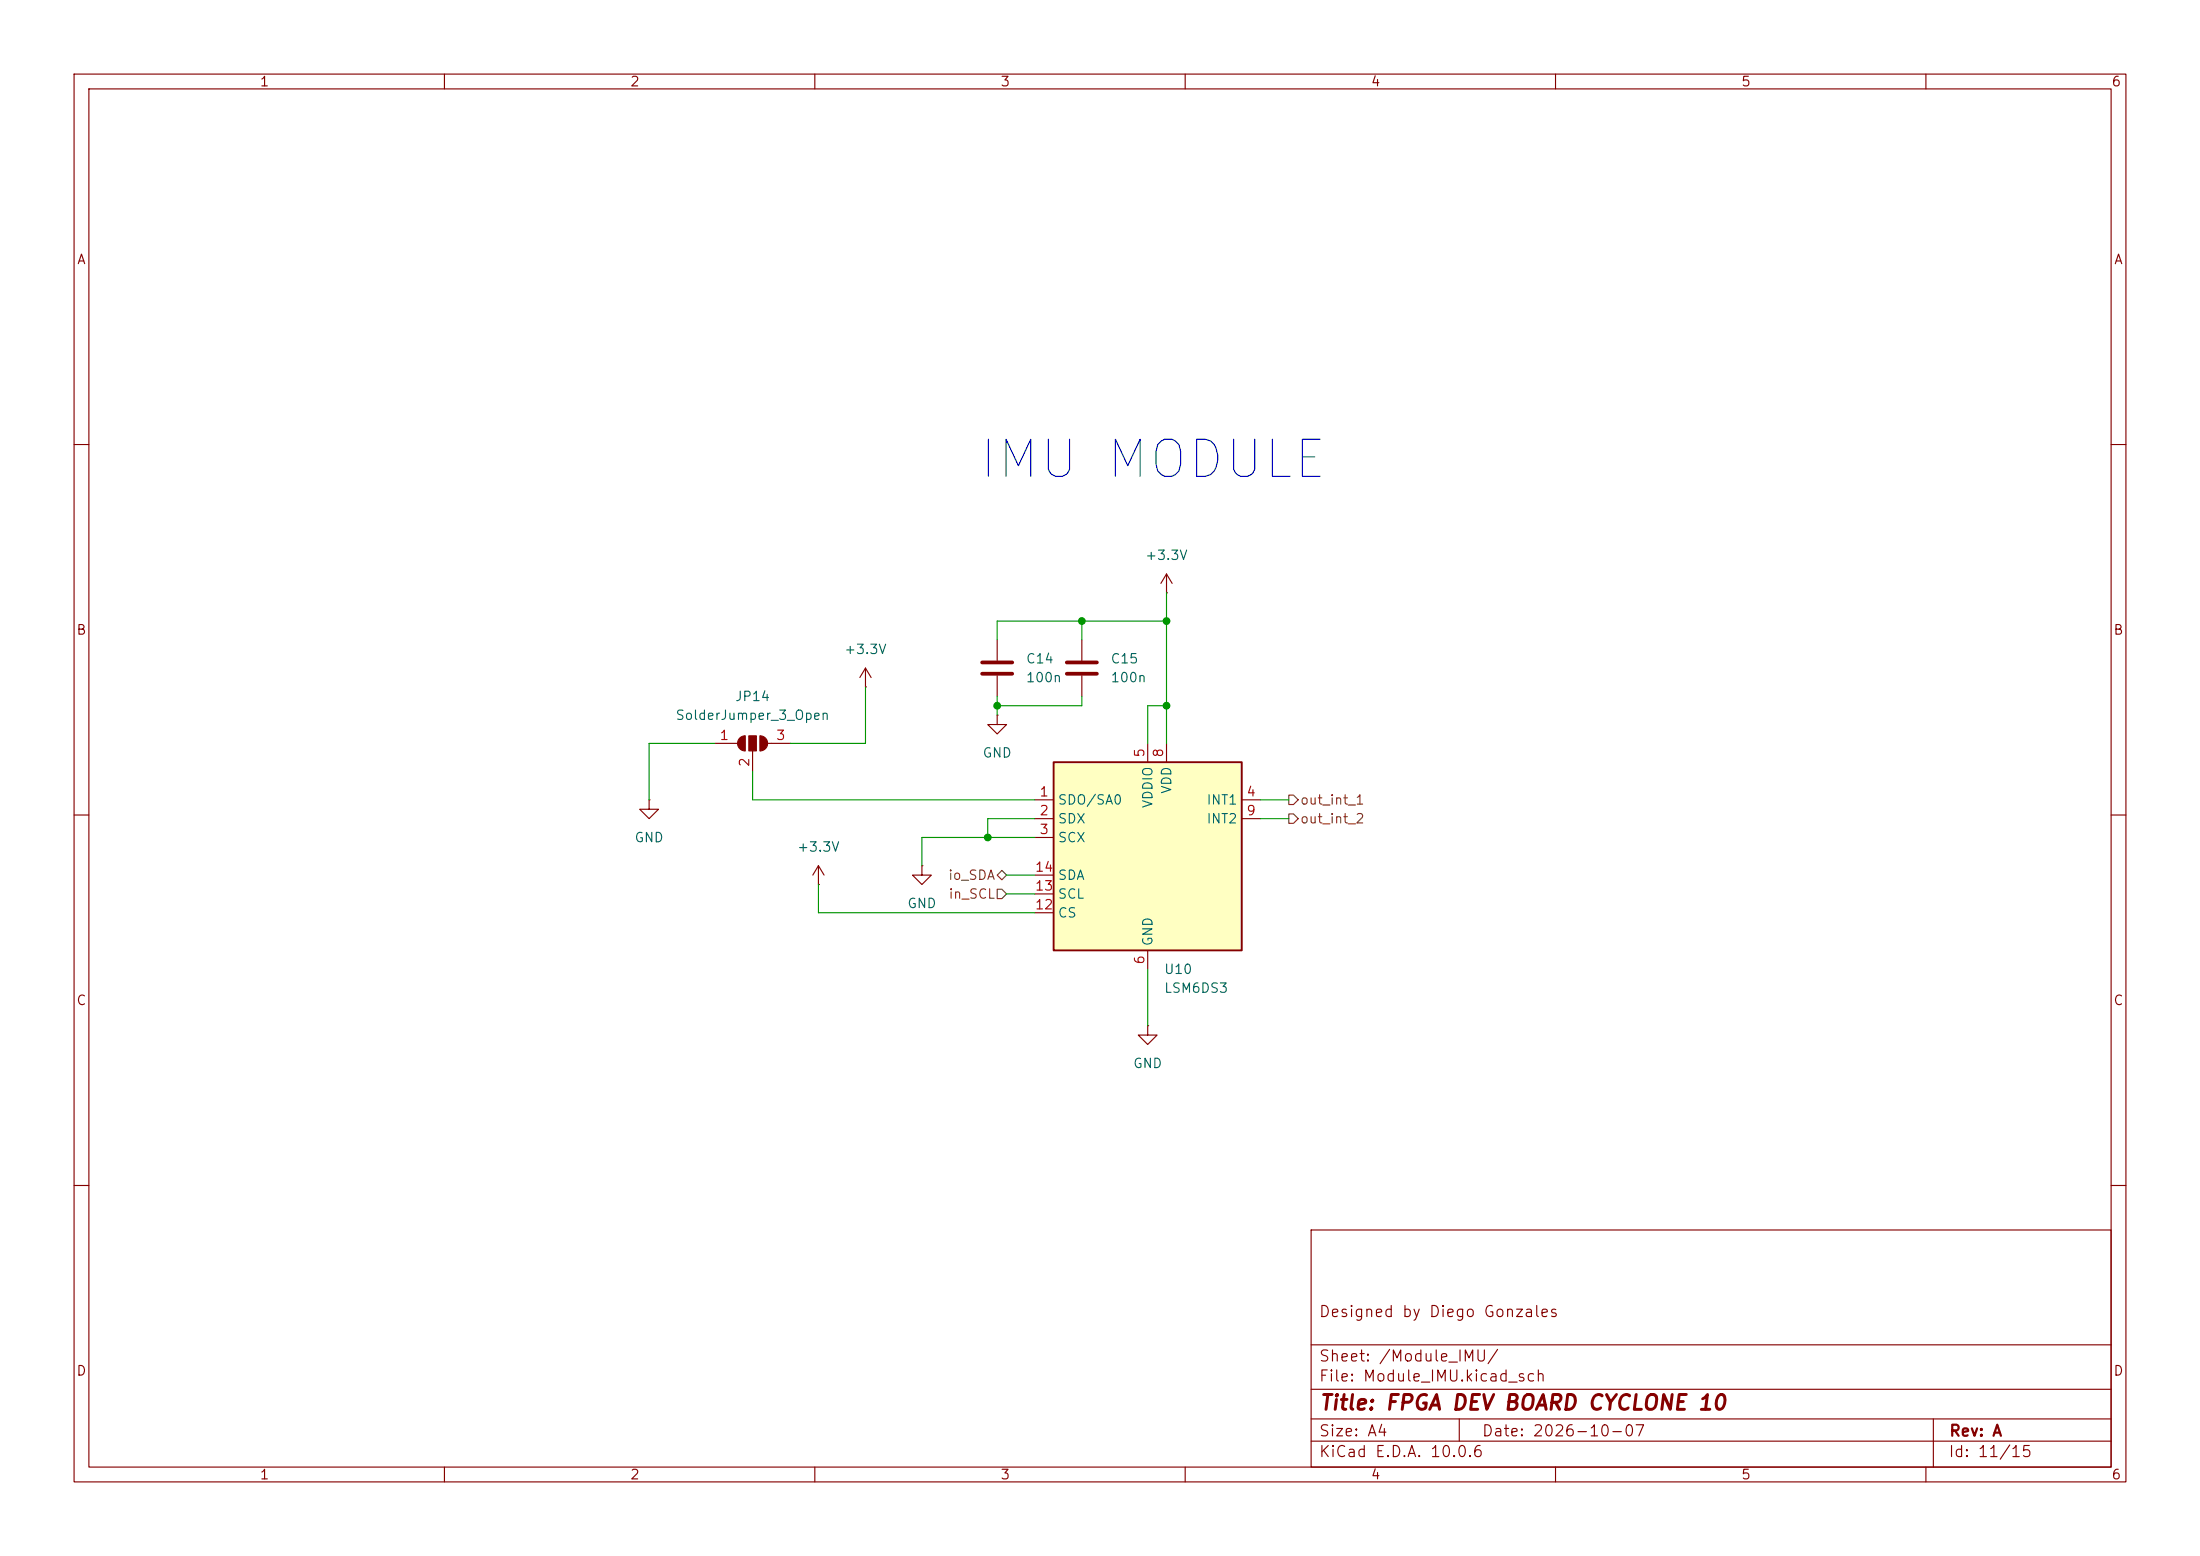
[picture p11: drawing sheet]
(kicad_sch
 (version 20260306)
 (generator "eeschema")
 (generator_version "10.0")
 (paper "A4")
 (title_block
  (title "FPGA DEV BOARD CYCLONE 10")
  (date "2026-10-07")
  (rev "A")
  (comment 1 "Designed by Diego Gonzales"))
 (lib_symbols
  (symbol "Device:C"
   (pin_numbers (hide yes))
   (pin_names
    (offset 0.254)) (exclude_from_sim no) (in_bom yes) (on_board yes)
   (in_pos_files yes)
   (duplicate_pin_numbers_are_jumpers no)
   (property "Reference" "C" (at 0.635 2.54 0) (show_name no) (do_not_autoplace no) (effects (font (size 1.27 1.27)) (justify left)))
   (property "Value" "C" (at 0.635 -2.54 0) (show_name no) (do_not_autoplace no) (effects (font (size 1.27 1.27)) (justify left)))
   (property "Footprint" "" (at 0.9652 -3.81 0) (show_name no) (do_not_autoplace no) (hide yes) (effects (font (size 1.27 1.27))))
   (property "Datasheet" "" (at 0 0 0) (show_name no) (do_not_autoplace no) (hide yes) (effects (font (size 1.27 1.27))))
   (property "Description" "Unpolarized capacitor" (at 0 0 0) (show_name no) (do_not_autoplace no) (hide yes) (effects (font (size 1.27 1.27))))
   (symbol "C_0_1"
    (polyline (pts (xy -2.032 0.762) (xy 2.032 0.762)) (stroke (width 0.508) (type default)) (fill (type none)))
    (polyline (pts (xy -2.032 -0.762) (xy 2.032 -0.762)) (stroke (width 0.508) (type default)) (fill (type none))))
   (symbol "C_1_1"
    (pin passive line (at 0 3.81 270) (length 2.794) (name "" (effects (font (size 1.27 1.27)))) (number "1" (effects (font (size 1.27 1.27)))))
    (pin passive line (at 0 -3.81 90) (length 2.794) (name "" (effects (font (size 1.27 1.27)))) (number "2" (effects (font (size 1.27 1.27))))))
   (embedded_fonts no))
  (symbol "Jumper:SolderJumper_3_Open"
   (pin_names
    (offset 0) (hide yes)) (exclude_from_sim no) (in_bom no) (on_board yes)
   (in_pos_files yes)
   (duplicate_pin_numbers_are_jumpers no)
   (property "Reference" "JP" (at -2.54 -2.54 0) (show_name no) (do_not_autoplace no) (effects (font (size 1.27 1.27))))
   (property "Value" "SolderJumper_3_Open" (at 0 2.794 0) (show_name no) (do_not_autoplace no) (effects (font (size 1.27 1.27))))
   (property "Footprint" "" (at 0 0 0) (show_name no) (do_not_autoplace no) (hide yes) (effects (font (size 1.27 1.27))))
   (property "Datasheet" "" (at 0 -15.24 0) (show_name no) (do_not_autoplace no) (hide yes) (effects (font (size 1.27 1.27))))
   (property "Description" "Solder Jumper, 3-pole, open" (at 0 -12.7 0) (show_name no) (do_not_autoplace no) (hide yes) (effects (font (size 1.27 1.27))))
   (property private "KLC_S5.1" "This is a generic symbol, it has fp-filter, but no default footprint" (at 0 -17.78 0) (show_name yes) (do_not_autoplace no) (hide yes) (effects (font (size 1.27 1.27))))
   (property private "KLC_S3.3" "Graphical-Symbol: thickness is 6mm, fill is background" (at 0 -20.32 0) (show_name yes) (do_not_autoplace no) (hide yes) (effects (font (size 1.27 1.27))))
   (symbol "SolderJumper_3_Open_0_1"
    (polyline (pts (xy -2.54 0) (xy -2.032 0)) (stroke (width 0) (type default)) (fill (type none)))
    (polyline (pts (xy -1.016 1.016) (xy -1.016 -1.016)) (stroke (width 0.1524) (type default)) (fill (type none)))
    (arc (start -1.016 -1.016) (mid -2.0276 0) (end -1.016 1.016) (stroke (width 0.1524) (type default)) (fill (type outline)))
    (rectangle (start -0.508 1.016) (end 0.508 -1.016) (stroke (width 0.1524) (type default)) (fill (type outline)))
    (polyline (pts (xy 0 -1.27) (xy 0 -1.016)) (stroke (width 0) (type default)) (fill (type none)))
    (arc (start 1.016 1.016) (mid 2.0276 0) (end 1.016 -1.016) (stroke (width 0.1524) (type default)) (fill (type outline)))
    (polyline (pts (xy 1.016 1.016) (xy 1.016 -1.016)) (stroke (width 0.1524) (type default)) (fill (type none)))
    (polyline (pts (xy 2.54 0) (xy 2.032 0)) (stroke (width 0) (type default)) (fill (type none))))
   (symbol "SolderJumper_3_Open_1_1"
    (pin passive line (at -5.08 0 0) (length 2.54) (name "A" (effects (font (size 1.27 1.27)))) (number "1" (effects (font (size 1.27 1.27)))))
    (pin passive line (at 0 -3.81 90) (length 2.54) (name "C" (effects (font (size 1.27 1.27)))) (number "2" (effects (font (size 1.27 1.27)))))
    (pin passive line (at 5.08 0 180) (length 2.54) (name "B" (effects (font (size 1.27 1.27)))) (number "3" (effects (font (size 1.27 1.27))))))
   (embedded_fonts no))
  (symbol "Sensor_Motion:LSM6DS3" (exclude_from_sim no) (in_bom yes) (on_board yes)
   (in_pos_files yes)
   (duplicate_pin_numbers_are_jumpers no)
   (property "Reference" "U" (at -11.43 15.24 0) (show_name no) (do_not_autoplace no) (effects (font (size 1.27 1.27)) (justify left)))
   (property "Value" "LSM6DS3" (at -11.43 12.7 0) (show_name no) (do_not_autoplace no) (effects (font (size 1.27 1.27)) (justify left bottom)))
   (property "Footprint" "Package_LGA:LGA-14_3x2.5mm_P0.5mm_LayoutBorder3x4y" (at -10.16 -17.78 0) (show_name no) (do_not_autoplace no) (hide yes) (effects (font (size 1.27 1.27)) (justify left)))
   (property "Datasheet" "https://www.st.com/resource/en/datasheet/lsm6ds3tr-c.pdf" (at 2.54 -16.51 0) (show_name no) (do_not_autoplace no) (hide yes) (effects (font (size 1.27 1.27))))
   (property "Description" "I2C/SPI, iNEMO inertial module: always-on 3D accelerometer and 3D gyroscope" (at 0 0 0) (show_name no) (do_not_autoplace no) (hide yes) (effects (font (size 1.27 1.27))))
   (symbol "LSM6DS3_0_1"
    (rectangle (start -12.7 12.7) (end 12.7 -12.7) (stroke (width 0.254) (type default)) (fill (type background))))
   (symbol "LSM6DS3_1_1"
    (pin bidirectional line (at -15.24 7.62 0) (length 2.54) (name "SDO/SA0" (effects (font (size 1.27 1.27)))) (number "1" (effects (font (size 1.27 1.27)))))
    (pin bidirectional line (at -15.24 5.08 0) (length 2.54) (name "SDX" (effects (font (size 1.27 1.27)))) (number "2" (effects (font (size 1.27 1.27)))))
    (pin input line (at -15.24 2.54 0) (length 2.54) (name "SCX" (effects (font (size 1.27 1.27)))) (number "3" (effects (font (size 1.27 1.27)))))
    (pin output line (at 15.24 7.62 180) (length 2.54) (name "INT1" (effects (font (size 1.27 1.27)))) (number "4" (effects (font (size 1.27 1.27)))))
    (pin power_in line (at 0 15.24 270) (length 2.54) (name "VDDIO" (effects (font (size 1.27 1.27)))) (number "5" (effects (font (size 1.27 1.27)))))
    (pin power_in line (at 0 -15.24 90) (length 2.54) (name "GND" (effects (font (size 1.27 1.27)))) (number "6" (effects (font (size 1.27 1.27)))))
    (pin passive line (at 0 -15.24 90) (length 2.54) (hide yes) (name "GND" (effects (font (size 1.27 1.27)))) (number "7" (effects (font (size 1.27 1.27)))))
    (pin power_in line (at 2.54 15.24 270) (length 2.54) (name "VDD" (effects (font (size 1.27 1.27)))) (number "8" (effects (font (size 1.27 1.27)))))
    (pin output line (at 15.24 5.08 180) (length 2.54) (name "INT2" (effects (font (size 1.27 1.27)))) (number "9" (effects (font (size 1.27 1.27)))))
    (pin no_connect line (at 12.7 -5.08 180) (length 3.81) (hide yes) (name "NC" (effects (font (size 1.27 1.27)))) (number "10" (effects (font (size 1.27 1.27)))))
    (pin no_connect line (at 12.7 -2.54 180) (length 3.81) (hide yes) (name "NC" (effects (font (size 1.27 1.27)))) (number "11" (effects (font (size 1.27 1.27)))))
    (pin input line (at -15.24 -7.62 0) (length 2.54) (name "CS" (effects (font (size 1.27 1.27)))) (number "12" (effects (font (size 1.27 1.27)))))
    (pin input line (at -15.24 -5.08 0) (length 2.54) (name "SCL" (effects (font (size 1.27 1.27)))) (number "13" (effects (font (size 1.27 1.27)))))
    (pin bidirectional line (at -15.24 -2.54 0) (length 2.54) (name "SDA" (effects (font (size 1.27 1.27)))) (number "14" (effects (font (size 1.27 1.27))))))
   (embedded_fonts no))
  (symbol "power:+3.3V"
   (power global)
   (pin_numbers (hide yes))
   (pin_names
    (offset 0) (hide yes)) (exclude_from_sim no) (in_bom yes) (on_board yes)
   (in_pos_files yes)
   (duplicate_pin_numbers_are_jumpers no)
   (property "Reference" "#PWR" (at 0 -3.81 0) (show_name no) (do_not_autoplace no) (hide yes) (effects (font (size 1.27 1.27))))
   (property "Value" "+3.3V" (at 0 3.556 0) (show_name no) (do_not_autoplace no) (effects (font (size 1.27 1.27))))
   (property "Footprint" "" (at 0 0 0) (show_name no) (do_not_autoplace no) (hide yes) (effects (font (size 1.27 1.27))))
   (property "Datasheet" "" (at 0 0 0) (show_name no) (do_not_autoplace no) (hide yes) (effects (font (size 1.27 1.27))))
   (property "Description" "Power symbol creates a global label with name \"+3.3V\"" (at 0 0 0) (show_name no) (do_not_autoplace no) (hide yes) (effects (font (size 1.27 1.27))))
   (symbol "+3.3V_0_1"
    (polyline (pts (xy -0.762 1.27) (xy 0 2.54)) (stroke (width 0) (type default)) (fill (type none)))
    (polyline (pts (xy 0 2.54) (xy 0.762 1.27)) (stroke (width 0) (type default)) (fill (type none)))
    (polyline (pts (xy 0 0) (xy 0 2.54)) (stroke (width 0) (type default)) (fill (type none))))
   (symbol "+3.3V_1_1"
    (pin power_in line (at 0 0 90) (length 0) (name "" (effects (font (size 1.27 1.27)))) (number "1" (effects (font (size 1.27 1.27))))))
   (embedded_fonts no))
  (symbol "power:GND"
   (power global)
   (pin_numbers (hide yes))
   (pin_names
    (offset 0) (hide yes)) (exclude_from_sim no) (in_bom yes) (on_board yes)
   (in_pos_files yes)
   (duplicate_pin_numbers_are_jumpers no)
   (property "Reference" "#PWR" (at 0 -6.35 0) (show_name no) (do_not_autoplace no) (hide yes) (effects (font (size 1.27 1.27))))
   (property "Value" "GND" (at 0 -3.81 0) (show_name no) (do_not_autoplace no) (effects (font (size 1.27 1.27))))
   (property "Footprint" "" (at 0 0 0) (show_name no) (do_not_autoplace no) (hide yes) (effects (font (size 1.27 1.27))))
   (property "Datasheet" "" (at 0 0 0) (show_name no) (do_not_autoplace no) (hide yes) (effects (font (size 1.27 1.27))))
   (property "Description" "Power symbol creates a global label with name \"GND\" , ground" (at 0 0 0) (show_name no) (do_not_autoplace no) (hide yes) (effects (font (size 1.27 1.27))))
   (symbol "GND_0_1"
    (polyline (pts (xy 0 0) (xy 0 -1.27) (xy 1.27 -1.27) (xy 0 -2.54) (xy -1.27 -1.27) (xy 0 -1.27)) (stroke (width 0) (type default)) (fill (type none))))
   (symbol "GND_1_1"
    (pin power_in line (at 0 0 270) (length 0) (name "" (effects (font (size 1.27 1.27)))) (number "1" (effects (font (size 1.27 1.27))))))
   (embedded_fonts no)))
 (text "IMU MODULE"
  (exclude_from_sim no)
  (at 155.702 62.23 0)
  (effects (font (size 5 5))))
 (junction
  (at 146.05 83.82)
  (diameter 0)
  (color 0 0 0 0))
 (junction
  (at 157.48 95.25)
  (diameter 0)
  (color 0 0 0 0))
 (junction
  (at 133.35 113.03)
  (diameter 0)
  (color 0 0 0 0))
 (junction
  (at 157.48 83.82)
  (diameter 0)
  (color 0 0 0 0))
 (junction
  (at 134.62 95.25)
  (diameter 0)
  (color 0 0 0 0))
 (wire
  (pts (xy 101.6 107.95) (xy 139.7 107.95))
  (stroke (width 0) (type default)))
 (wire
  (pts (xy 134.62 93.98) (xy 134.62 95.25))
  (stroke (width 0) (type default)))
 (wire
  (pts (xy 124.46 113.03) (xy 124.46 116.84))
  (stroke (width 0) (type default)))
 (wire
  (pts (xy 87.63 100.33) (xy 96.52 100.33))
  (stroke (width 0) (type default)))
 (wire
  (pts (xy 157.48 95.25) (xy 157.48 100.33))
  (stroke (width 0) (type default)))
 (wire
  (pts (xy 154.94 130.81) (xy 154.94 138.43))
  (stroke (width 0) (type default)))
 (wire
  (pts (xy 146.05 83.82) (xy 146.05 86.36))
  (stroke (width 0) (type default)))
 (wire
  (pts (xy 139.7 113.03) (xy 133.35 113.03))
  (stroke (width 0) (type default)))
 (wire
  (pts (xy 134.62 86.36) (xy 134.62 83.82))
  (stroke (width 0) (type default)))
 (wire
  (pts (xy 173.99 110.49) (xy 170.18 110.49))
  (stroke (width 0) (type default)))
 (wire
  (pts (xy 134.62 95.25) (xy 134.62 96.52))
  (stroke (width 0) (type default)))
 (wire
  (pts (xy 110.49 119.38) (xy 110.49 123.19))
  (stroke (width 0) (type default)))
 (wire
  (pts (xy 146.05 83.82) (xy 157.48 83.82))
  (stroke (width 0) (type default)))
 (wire
  (pts (xy 110.49 123.19) (xy 139.7 123.19))
  (stroke (width 0) (type default)))
 (wire
  (pts (xy 116.84 100.33) (xy 116.84 92.71))
  (stroke (width 0) (type default)))
 (wire
  (pts (xy 133.35 113.03) (xy 124.46 113.03))
  (stroke (width 0) (type default)))
 (wire
  (pts (xy 134.62 83.82) (xy 146.05 83.82))
  (stroke (width 0) (type default)))
 (wire
  (pts (xy 101.6 107.95) (xy 101.6 104.14))
  (stroke (width 0) (type default)))
 (wire
  (pts (xy 146.05 95.25) (xy 134.62 95.25))
  (stroke (width 0) (type default)))
 (wire
  (pts (xy 135.89 118.11) (xy 139.7 118.11))
  (stroke (width 0) (type default)))
 (wire
  (pts (xy 173.99 107.95) (xy 170.18 107.95))
  (stroke (width 0) (type default)))
 (wire
  (pts (xy 87.63 107.95) (xy 87.63 100.33))
  (stroke (width 0) (type default)))
 (wire
  (pts (xy 146.05 93.98) (xy 146.05 95.25))
  (stroke (width 0) (type default)))
 (wire
  (pts (xy 106.68 100.33) (xy 116.84 100.33))
  (stroke (width 0) (type default)))
 (wire
  (pts (xy 139.7 110.49) (xy 133.35 110.49))
  (stroke (width 0) (type default)))
 (wire
  (pts (xy 157.48 83.82) (xy 157.48 95.25))
  (stroke (width 0) (type default)))
 (wire
  (pts (xy 157.48 80.01) (xy 157.48 83.82))
  (stroke (width 0) (type default)))
 (wire
  (pts (xy 154.94 95.25) (xy 157.48 95.25))
  (stroke (width 0) (type default)))
 (wire
  (pts (xy 135.89 120.65) (xy 139.7 120.65))
  (stroke (width 0) (type default)))
 (wire
  (pts (xy 154.94 100.33) (xy 154.94 95.25))
  (stroke (width 0) (type default)))
 (wire
  (pts (xy 133.35 110.49) (xy 133.35 113.03))
  (stroke (width 0) (type default)))
 (hierarchical_label "out_int_1"
  (shape output)
  (at 173.99 107.95 0)
  (effects (font (size 1.27 1.27)) (justify left)))
 (hierarchical_label "out_int_2"
  (shape output)
  (at 173.99 110.49 0)
  (effects (font (size 1.27 1.27)) (justify left)))
 (hierarchical_label "in_SCL"
  (shape input)
  (at 135.89 120.65 180)
  (effects (font (size 1.27 1.27)) (justify right)))
 (hierarchical_label "io_SDA"
  (shape bidirectional)
  (at 135.89 118.11 180)
  (effects (font (size 1.27 1.27)) (justify right)))
 (symbol
  (lib_id "power:GND")
  (at 154.94 138.43 0)
  (unit 1)
  (body_style 1)
  (exclude_from_sim no)
  (in_bom yes)
  (on_board yes)
  (in_pos_files yes)
  (dnp no)
  (fields_autoplaced yes)
  (property "Reference" "#PWR070" (at 154.94 144.78 0) (hide yes) (show_name no) (do_not_autoplace no) (effects (font (size 1.27 1.27))))
  (property "Value" "GND" (at 154.94 143.51 0) (show_name no) (do_not_autoplace no) (effects (font (size 1.27 1.27))))
  (property "Footprint" "" (at 154.94 138.43 0) (hide yes) (show_name no) (do_not_autoplace no) (effects (font (size 1.27 1.27))))
  (property "Datasheet" "" (at 154.94 138.43 0) (hide yes) (show_name no) (do_not_autoplace no) (effects (font (size 1.27 1.27))))
  (property "Description" "Power symbol creates a global label with name \"GND\" , ground" (at 154.94 138.43 0) (hide yes) (show_name no) (do_not_autoplace no) (effects (font (size 1.27 1.27))))
  (pin "1"))
 (symbol
  (lib_id "power:GND")
  (at 134.62 96.52 0)
  (unit 1)
  (body_style 1)
  (exclude_from_sim no)
  (in_bom yes)
  (on_board yes)
  (in_pos_files yes)
  (dnp no)
  (fields_autoplaced yes)
  (property "Reference" "#PWR069" (at 134.62 102.87 0) (hide yes) (show_name no) (do_not_autoplace no) (effects (font (size 1.27 1.27))))
  (property "Value" "GND" (at 134.62 101.6 0) (show_name no) (do_not_autoplace no) (effects (font (size 1.27 1.27))))
  (property "Footprint" "" (at 134.62 96.52 0) (hide yes) (show_name no) (do_not_autoplace no) (effects (font (size 1.27 1.27))))
  (property "Datasheet" "" (at 134.62 96.52 0) (hide yes) (show_name no) (do_not_autoplace no) (effects (font (size 1.27 1.27))))
  (property "Description" "Power symbol creates a global label with name \"GND\" , ground" (at 134.62 96.52 0) (hide yes) (show_name no) (do_not_autoplace no) (effects (font (size 1.27 1.27))))
  (pin "1"))
 (symbol
  (lib_id "Device:C")
  (at 134.62 90.17 180)
  (unit 1)
  (body_style 1)
  (exclude_from_sim no)
  (in_bom yes)
  (on_board yes)
  (in_pos_files yes)
  (dnp no)
  (fields_autoplaced yes)
  (property "Reference" "C14" (at 138.43 88.8999 0) (show_name no) (do_not_autoplace no) (effects (font (size 1.27 1.27)) (justify right)))
  (property "Value" "100n" (at 138.43 91.4399 0) (show_name no) (do_not_autoplace no) (effects (font (size 1.27 1.27)) (justify right)))
  (property "Footprint" "Capacitor_SMD:C_0805_2012Metric" (at 133.6548 86.36 0) (hide yes) (show_name no) (do_not_autoplace no) (effects (font (size 1.27 1.27))))
  (property "Datasheet" "" (at 134.62 90.17 0) (hide yes) (show_name no) (do_not_autoplace no) (effects (font (size 1.27 1.27))))
  (property "Description" "Unpolarized capacitor" (at 134.62 90.17 0) (hide yes) (show_name no) (do_not_autoplace no) (effects (font (size 1.27 1.27))))
  (property "Purchase link" "https://www.lcsc.com/product-detail/C49678.html?s_z=s_q_t_100NF%25200805" (at 134.62 90.17 0) (hide yes) (show_name no) (do_not_autoplace no) (effects (font (size 1.27 1.27))))
  (property "KLC_S3.3" "" (at 134.62 90.17 0) (hide yes) (show_name no) (do_not_autoplace no) (effects (font (size 1.27 1.27))))
  (property "KLC_S5.1" "" (at 134.62 90.17 0) (hide yes) (show_name no) (do_not_autoplace no) (effects (font (size 1.27 1.27))))
  (pin "2")
  (pin "1"))
 (symbol
  (lib_id "power:GND")
  (at 124.46 116.84 0)
  (unit 1)
  (body_style 1)
  (exclude_from_sim no)
  (in_bom yes)
  (on_board yes)
  (in_pos_files yes)
  (dnp no)
  (fields_autoplaced yes)
  (property "Reference" "#PWR068" (at 124.46 123.19 0) (hide yes) (show_name no) (do_not_autoplace no) (effects (font (size 1.27 1.27))))
  (property "Value" "GND" (at 124.46 121.92 0) (show_name no) (do_not_autoplace no) (effects (font (size 1.27 1.27))))
  (property "Footprint" "" (at 124.46 116.84 0) (hide yes) (show_name no) (do_not_autoplace no) (effects (font (size 1.27 1.27))))
  (property "Datasheet" "" (at 124.46 116.84 0) (hide yes) (show_name no) (do_not_autoplace no) (effects (font (size 1.27 1.27))))
  (property "Description" "Power symbol creates a global label with name \"GND\" , ground" (at 124.46 116.84 0) (hide yes) (show_name no) (do_not_autoplace no) (effects (font (size 1.27 1.27))))
  (pin "1"))
 (symbol
  (lib_id "power:+3.3V")
  (at 110.49 119.38 0)
  (unit 1)
  (body_style 1)
  (exclude_from_sim no)
  (in_bom yes)
  (on_board yes)
  (in_pos_files yes)
  (dnp no)
  (fields_autoplaced yes)
  (property "Reference" "#PWR066" (at 110.49 123.19 0) (hide yes) (show_name no) (do_not_autoplace no) (effects (font (size 1.27 1.27))))
  (property "Value" "+3.3V" (at 110.49 114.3 0) (show_name no) (do_not_autoplace no) (effects (font (size 1.27 1.27))))
  (property "Footprint" "" (at 110.49 119.38 0) (hide yes) (show_name no) (do_not_autoplace no) (effects (font (size 1.27 1.27))))
  (property "Datasheet" "" (at 110.49 119.38 0) (hide yes) (show_name no) (do_not_autoplace no) (effects (font (size 1.27 1.27))))
  (property "Description" "Power symbol creates a global label with name \"+3.3V\"" (at 110.49 119.38 0) (hide yes) (show_name no) (do_not_autoplace no) (effects (font (size 1.27 1.27))))
  (pin "1"))
 (symbol
  (lib_id "power:+3.3V")
  (at 157.48 80.01 0)
  (unit 1)
  (body_style 1)
  (exclude_from_sim no)
  (in_bom yes)
  (on_board yes)
  (in_pos_files yes)
  (dnp no)
  (fields_autoplaced yes)
  (property "Reference" "#PWR071" (at 157.48 83.82 0) (hide yes) (show_name no) (do_not_autoplace no) (effects (font (size 1.27 1.27))))
  (property "Value" "+3.3V" (at 157.48 74.93 0) (show_name no) (do_not_autoplace no) (effects (font (size 1.27 1.27))))
  (property "Footprint" "" (at 157.48 80.01 0) (hide yes) (show_name no) (do_not_autoplace no) (effects (font (size 1.27 1.27))))
  (property "Datasheet" "" (at 157.48 80.01 0) (hide yes) (show_name no) (do_not_autoplace no) (effects (font (size 1.27 1.27))))
  (property "Description" "Power symbol creates a global label with name \"+3.3V\"" (at 157.48 80.01 0) (hide yes) (show_name no) (do_not_autoplace no) (effects (font (size 1.27 1.27))))
  (pin "1"))
 (symbol
  (lib_id "Sensor_Motion:LSM6DS3")
  (at 154.94 115.57 0)
  (unit 1)
  (body_style 1)
  (exclude_from_sim no)
  (in_bom yes)
  (on_board yes)
  (in_pos_files yes)
  (dnp no)
  (fields_autoplaced yes)
  (property "Reference" "U10" (at 157.0833 130.81 0) (show_name no) (do_not_autoplace no) (effects (font (size 1.27 1.27)) (justify left)))
  (property "Value" "LSM6DS3" (at 157.0833 133.35 0) (show_name no) (do_not_autoplace no) (effects (font (size 1.27 1.27)) (justify left)))
  (property "Footprint" "Package_LGA:LGA-14_3x2.5mm_P0.5mm_LayoutBorder3x4y" (at 144.78 133.35 0) (hide yes) (show_name no) (do_not_autoplace no) (effects (font (size 1.27 1.27)) (justify left)))
  (property "Datasheet" "https://www.st.com/resource/en/datasheet/lsm6ds3tr-c.pdf" (at 157.48 132.08 0) (hide yes) (show_name no) (do_not_autoplace no) (effects (font (size 1.27 1.27))))
  (property "Description" "I2C/SPI, iNEMO inertial module: always-on 3D accelerometer and 3D gyroscope" (at 154.94 115.57 0) (hide yes) (show_name no) (do_not_autoplace no) (effects (font (size 1.27 1.27))))
  (property "Purchase link" "" (at 154.94 115.57 0) (hide yes) (show_name no) (do_not_autoplace no) (effects (font (size 1.27 1.27))))
  (property "KLC_S3.3" "" (at 154.94 115.57 0) (hide yes) (show_name no) (do_not_autoplace no) (effects (font (size 1.27 1.27))))
  (property "KLC_S5.1" "" (at 154.94 115.57 0) (hide yes) (show_name no) (do_not_autoplace no) (effects (font (size 1.27 1.27))))
  (pin "12")
  (pin "14")
  (pin "2")
  (pin "1")
  (pin "8")
  (pin "10")
  (pin "11")
  (pin "6")
  (pin "9")
  (pin "4")
  (pin "13")
  (pin "7")
  (pin "5")
  (pin "3"))
 (symbol
  (lib_id "Jumper:SolderJumper_3_Open")
  (at 101.6 100.33 0)
  (unit 1)
  (body_style 1)
  (exclude_from_sim no)
  (in_bom no)
  (on_board yes)
  (in_pos_files yes)
  (dnp no)
  (fields_autoplaced yes)
  (property "Reference" "JP14" (at 101.6 93.98 0) (show_name no) (do_not_autoplace no) (effects (font (size 1.27 1.27))))
  (property "Value" "SolderJumper_3_Open" (at 101.6 96.52 0) (show_name no) (do_not_autoplace no) (effects (font (size 1.27 1.27))))
  (property "Footprint" "Jumper:SolderJumper-3_P1.3mm_Open_RoundedPad1.0x1.5mm" (at 101.6 100.33 0) (hide yes) (show_name no) (do_not_autoplace no) (effects (font (size 1.27 1.27))))
  (property "Datasheet" "" (at 101.6 115.57 0) (hide yes) (show_name no) (do_not_autoplace no) (effects (font (size 1.27 1.27))))
  (property "Description" "Solder Jumper, 3-pole, open" (at 101.6 113.03 0) (hide yes) (show_name no) (do_not_autoplace no) (effects (font (size 1.27 1.27))))
  (property private "KLC_S5.1" "This is a generic symbol, it has fp-filter, but no default footprint" (at 101.6 118.11 0) (hide yes) (show_name yes) (do_not_autoplace no) (effects (font (size 1.27 1.27))))
  (property private "KLC_S3.3" "Graphical-Symbol: thickness is 6mm, fill is background" (at 101.6 120.65 0) (hide yes) (show_name yes) (do_not_autoplace no) (effects (font (size 1.27 1.27))))
  (property "Purchase link" "" (at 101.6 100.33 0) (hide yes) (show_name no) (do_not_autoplace no) (effects (font (size 1.27 1.27))))
  (pin "3")
  (pin "2")
  (pin "1"))
 (symbol
  (lib_id "power:+3.3V")
  (at 116.84 92.71 0)
  (unit 1)
  (body_style 1)
  (exclude_from_sim no)
  (in_bom yes)
  (on_board yes)
  (in_pos_files yes)
  (dnp no)
  (fields_autoplaced yes)
  (property "Reference" "#PWR067" (at 116.84 96.52 0) (hide yes) (show_name no) (do_not_autoplace no) (effects (font (size 1.27 1.27))))
  (property "Value" "+3.3V" (at 116.84 87.63 0) (show_name no) (do_not_autoplace no) (effects (font (size 1.27 1.27))))
  (property "Footprint" "" (at 116.84 92.71 0) (hide yes) (show_name no) (do_not_autoplace no) (effects (font (size 1.27 1.27))))
  (property "Datasheet" "" (at 116.84 92.71 0) (hide yes) (show_name no) (do_not_autoplace no) (effects (font (size 1.27 1.27))))
  (property "Description" "Power symbol creates a global label with name \"+3.3V\"" (at 116.84 92.71 0) (hide yes) (show_name no) (do_not_autoplace no) (effects (font (size 1.27 1.27))))
  (pin "1"))
 (symbol
  (lib_id "power:GND")
  (at 87.63 107.95 0)
  (unit 1)
  (body_style 1)
  (exclude_from_sim no)
  (in_bom yes)
  (on_board yes)
  (in_pos_files yes)
  (dnp no)
  (fields_autoplaced yes)
  (property "Reference" "#PWR065" (at 87.63 114.3 0) (hide yes) (show_name no) (do_not_autoplace no) (effects (font (size 1.27 1.27))))
  (property "Value" "GND" (at 87.63 113.03 0) (show_name no) (do_not_autoplace no) (effects (font (size 1.27 1.27))))
  (property "Footprint" "" (at 87.63 107.95 0) (hide yes) (show_name no) (do_not_autoplace no) (effects (font (size 1.27 1.27))))
  (property "Datasheet" "" (at 87.63 107.95 0) (hide yes) (show_name no) (do_not_autoplace no) (effects (font (size 1.27 1.27))))
  (property "Description" "Power symbol creates a global label with name \"GND\" , ground" (at 87.63 107.95 0) (hide yes) (show_name no) (do_not_autoplace no) (effects (font (size 1.27 1.27))))
  (pin "1"))
 (symbol
  (lib_id "Device:C")
  (at 146.05 90.17 180)
  (unit 1)
  (body_style 1)
  (exclude_from_sim no)
  (in_bom yes)
  (on_board yes)
  (in_pos_files yes)
  (dnp no)
  (fields_autoplaced yes)
  (property "Reference" "C15" (at 149.86 88.8999 0) (show_name no) (do_not_autoplace no) (effects (font (size 1.27 1.27)) (justify right)))
  (property "Value" "100n" (at 149.86 91.4399 0) (show_name no) (do_not_autoplace no) (effects (font (size 1.27 1.27)) (justify right)))
  (property "Footprint" "Capacitor_SMD:C_0805_2012Metric" (at 145.0848 86.36 0) (hide yes) (show_name no) (do_not_autoplace no) (effects (font (size 1.27 1.27))))
  (property "Datasheet" "" (at 146.05 90.17 0) (hide yes) (show_name no) (do_not_autoplace no) (effects (font (size 1.27 1.27))))
  (property "Description" "Unpolarized capacitor" (at 146.05 90.17 0) (hide yes) (show_name no) (do_not_autoplace no) (effects (font (size 1.27 1.27))))
  (property "Purchase link" "https://www.lcsc.com/product-detail/C49678.html?s_z=s_q_t_100NF%25200805" (at 146.05 90.17 0) (hide yes) (show_name no) (do_not_autoplace no) (effects (font (size 1.27 1.27))))
  (property "KLC_S3.3" "" (at 146.05 90.17 0) (hide yes) (show_name no) (do_not_autoplace no) (effects (font (size 1.27 1.27))))
  (property "KLC_S5.1" "" (at 146.05 90.17 0) (hide yes) (show_name no) (do_not_autoplace no) (effects (font (size 1.27 1.27))))
  (pin "2")
  (pin "1")))
